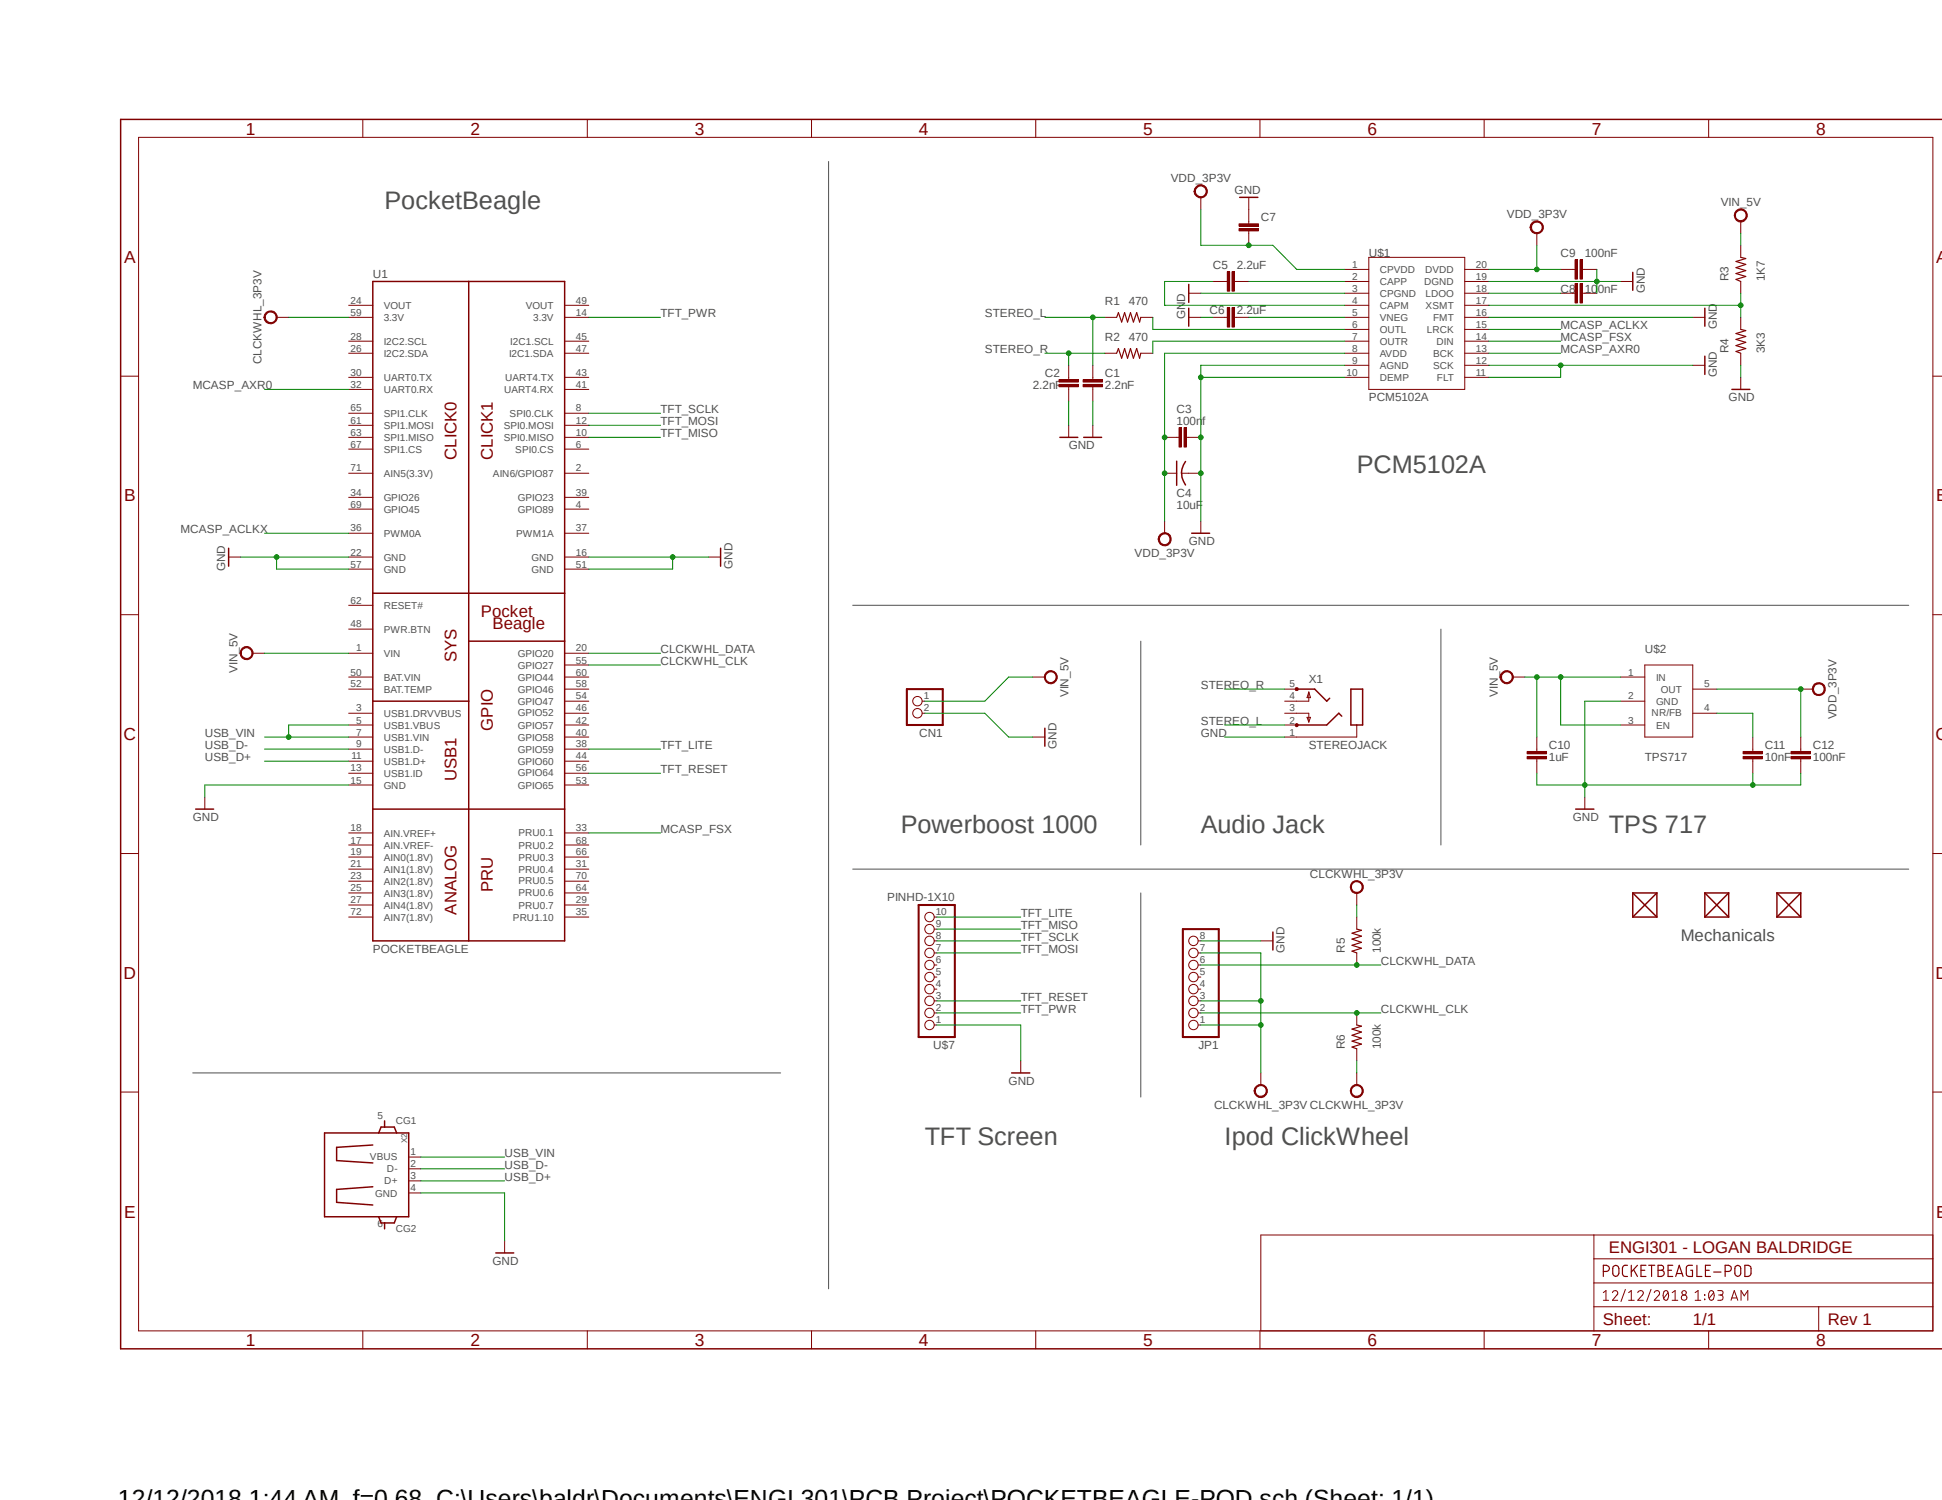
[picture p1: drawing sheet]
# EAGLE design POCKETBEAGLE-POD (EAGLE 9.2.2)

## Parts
C1  2.2nF  C_C0402  [C0402]
C2  2.2nF  C_C0402  [C0402]
C3  100nf  C_C0402  [C0402]
C4  10uF  C-USC1005  [C1005]
C5  2.2uF  C_C0402  [C0402]
C6  2.2uF  C_C0402  [C0402]
C7  C_C0402  [C0402]
C8  100nF  C_C0402  [C0402]
C9  100nF  C_C0402  [C0402]
C10  1uF  C_C0402  [C0402]
C11  10nF  C_C0402  [C0402]
C12  100nF  C_C0402  [C0402]
CN1  1  JST_2PIN-THM  [JST-PH-2-THM]
FUD1  FIDUCIAL  [FIDUCIAL_40MIL]
FUD2  FIDUCIAL  [FIDUCIAL_40MIL]
FUD3  FIDUCIAL  [FIDUCIAL_40MIL]
JP1  PINHD-1X8BIG  [1X08-BIG]
R1  470  R_R0402  [R0402]
R2  470  R_R0402  [R0402]
R3  1K7  R_R0402  [R0402]
R4  3K3  R_R0402  [R0402]
R5  100k  R_R0402  [R0402]
R6  100k  R_R0402  [R0402]
U1  POCKETBEAGLE  [POCKETBEAGLE]
U$1  PCM5102A  [PCM5102A]
U$2  TPS717  [TPS717]
U$7  PINHD-1X10  [1X10-BIG]
X1  STEREOJACK  [STX3100]
X2  GHI2_USB_HOST_W/CHASSIS_GND  [GHI2_USB_HOST_HORIZONTAL_W/CHASSIS_GND]

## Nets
CLCKWHL_3P3V: JP1.1 JP1.3 JP1.7 R5.2 R6.1 U1.59(3.3V)
CLCKWHL_CLK: JP1.2 R6.2 U1.55(GPIO27)
CLCKWHL_DATA: JP1.6 R5.1 U1.20(GPIO20)
GND: C1.2 C2.1 C3.2 C4.2 C6.1 C7.1 C8.2 C9.2 C10.2 C11.2 C12.2 CN1.2 JP1.8 R4.1 U1.15(GND) U1.16(GND) U1.22(GND) U1.51(GND) U1.57(GND) U$1.3(CPGND) U$1.9(AGND) U$1.10(DEMP) U$1.11(FLT) U$1.12(SCK) U$1.16(FMT) U$1.19(DGND) U$2.2(GND) U$7.1 X1.1 X2.4(GND)
MCASP_ACLKX: U1.36(PWM0A) U$1.15(LRCK)
MCASP_AXR0: U1.32(UART0.RX) U$1.13(BCK)
MCASP_FSX: U1.33(PRU0.1) U$1.14(DIN)
N$1: R1.2 U$1.6(OUTL)
N$2: R2.2 U$1.7(OUTR)
N$3: C5.1 U$1.4(CAPM)
N$4: C5.2 U$1.2(CAPP)
N$5: C6.2 U$1.5(VNEG)
N$6: R3.1 R4.2 U$1.17(XSMT)
N$7: U1.1(VIN) ; supply symbol labelled VIN_5V
N$8: C7.2 U$1.1(CPVDD) ; supply symbol labelled VDD_3P3V
N$9: C11.1 U$2.4(NR/FB)
N$10: C8.1 U$1.18(LDOO)
STEREO_L: C1.1 R1.1 X1.2
STEREO_R: C2.2 R2.1 X1.5
TFT_LITE: U1.38(GPIO59) U$7.10
TFT_MISO: U1.10(SPI0.MISO) U$7.9
TFT_MOSI: U1.12(SPI0.MOSI) U$7.7
TFT_PWR: U1.14(3.3V) U$7.2
TFT_RESET: U1.56(GPIO64) U$7.3
TFT_SCLK: U1.8(SPI0.CLK) U$7.8
USB_D+: U1.11(USB1.D+) X2.3(D+)
USB_D-: U1.9(USB1.D-) X2.2(D-)
USB_VIN: U1.5(USB1.VBUS) U1.7(USB1.VIN) X2.1(VBUS)
VDD_3P3V: C3.1 C4.1 C9.1 C12.1 U$1.8(AVDD) U$1.20(DVDD) U$2.5(OUT)
VIN_5V: C10.1 CN1.1 R3.2 U$2.1(IN) U$2.3(EN)
Unconnected: FUD1.P$1 FUD2.P$1 FUD3.P$1 JP1.4 JP1.5 U1.2(AIN6/GPIO87) U1.3(USB1.DRVVBUS) U1.4(GPIO89) U1.6(SPI0.CS) U1.13(USB1.ID) U1.17(AIN.VREF-) U1.18(AIN.VREF+) U1.19(AIN0(1.8V)) U1.21(AIN1(1.8V)) U1.23(AIN2(1.8V)) U1.25(AIN3(1.8V)) U1.26(I2C2.SDA) U1.27(AIN4(1.8V)) U1.28(I2C2.SCL) U1.29(PRU0.7) U1.30(UART0.TX) U1.31(PRU0.4) U1.34(GPIO26) U1.35(PRU1.10) U1.37(PWM1A) U1.39(GPIO23) U1.40(GPIO58) U1.41(UART4.RX) U1.42(GPIO57) U1.43(UART4.TX) U1.44(GPIO60) U1.45(I2C1.SCL) U1.46(GPIO52) U1.47(I2C1.SDA) U1.48(PWR.BTN) U1.52(BAT.TEMP) U1.53(GPIO65) U1.54(GPIO47) U1.58(GPIO46) U1.60(GPIO44) U1.61(SPI1.MOSI) U1.62(RESET#) U1.63(SPI1.MISO) U1.64(PRU0.6) U1.65(SPI1.CLK) U1.66(PRU0.3) U1.67(SPI1.CS) U1.68(PRU0.2) U1.69(GPIO45) U1.70(PRU0.5) U1.71(AIN5(3.3V)) U1.72(AIN7(1.8V)) U$7.4 U$7.5 U$7.6 X1.3 X1.4 X2.5(CG1) X2.6(CG2)

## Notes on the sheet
- PocketBeagle
- PCM5102A
- Powerboost 1000 | Audio Jack | TPS 717
- Mechanicals
- TFT Screen | Ipod ClickWheel
- ENGI301 - LOGAN BALDRIDGE
- 1/1

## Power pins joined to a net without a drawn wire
BAT.VIN: U1.50(BAT.VIN)
VOUT: U1.24(VOUT) U1.49(VOUT)
